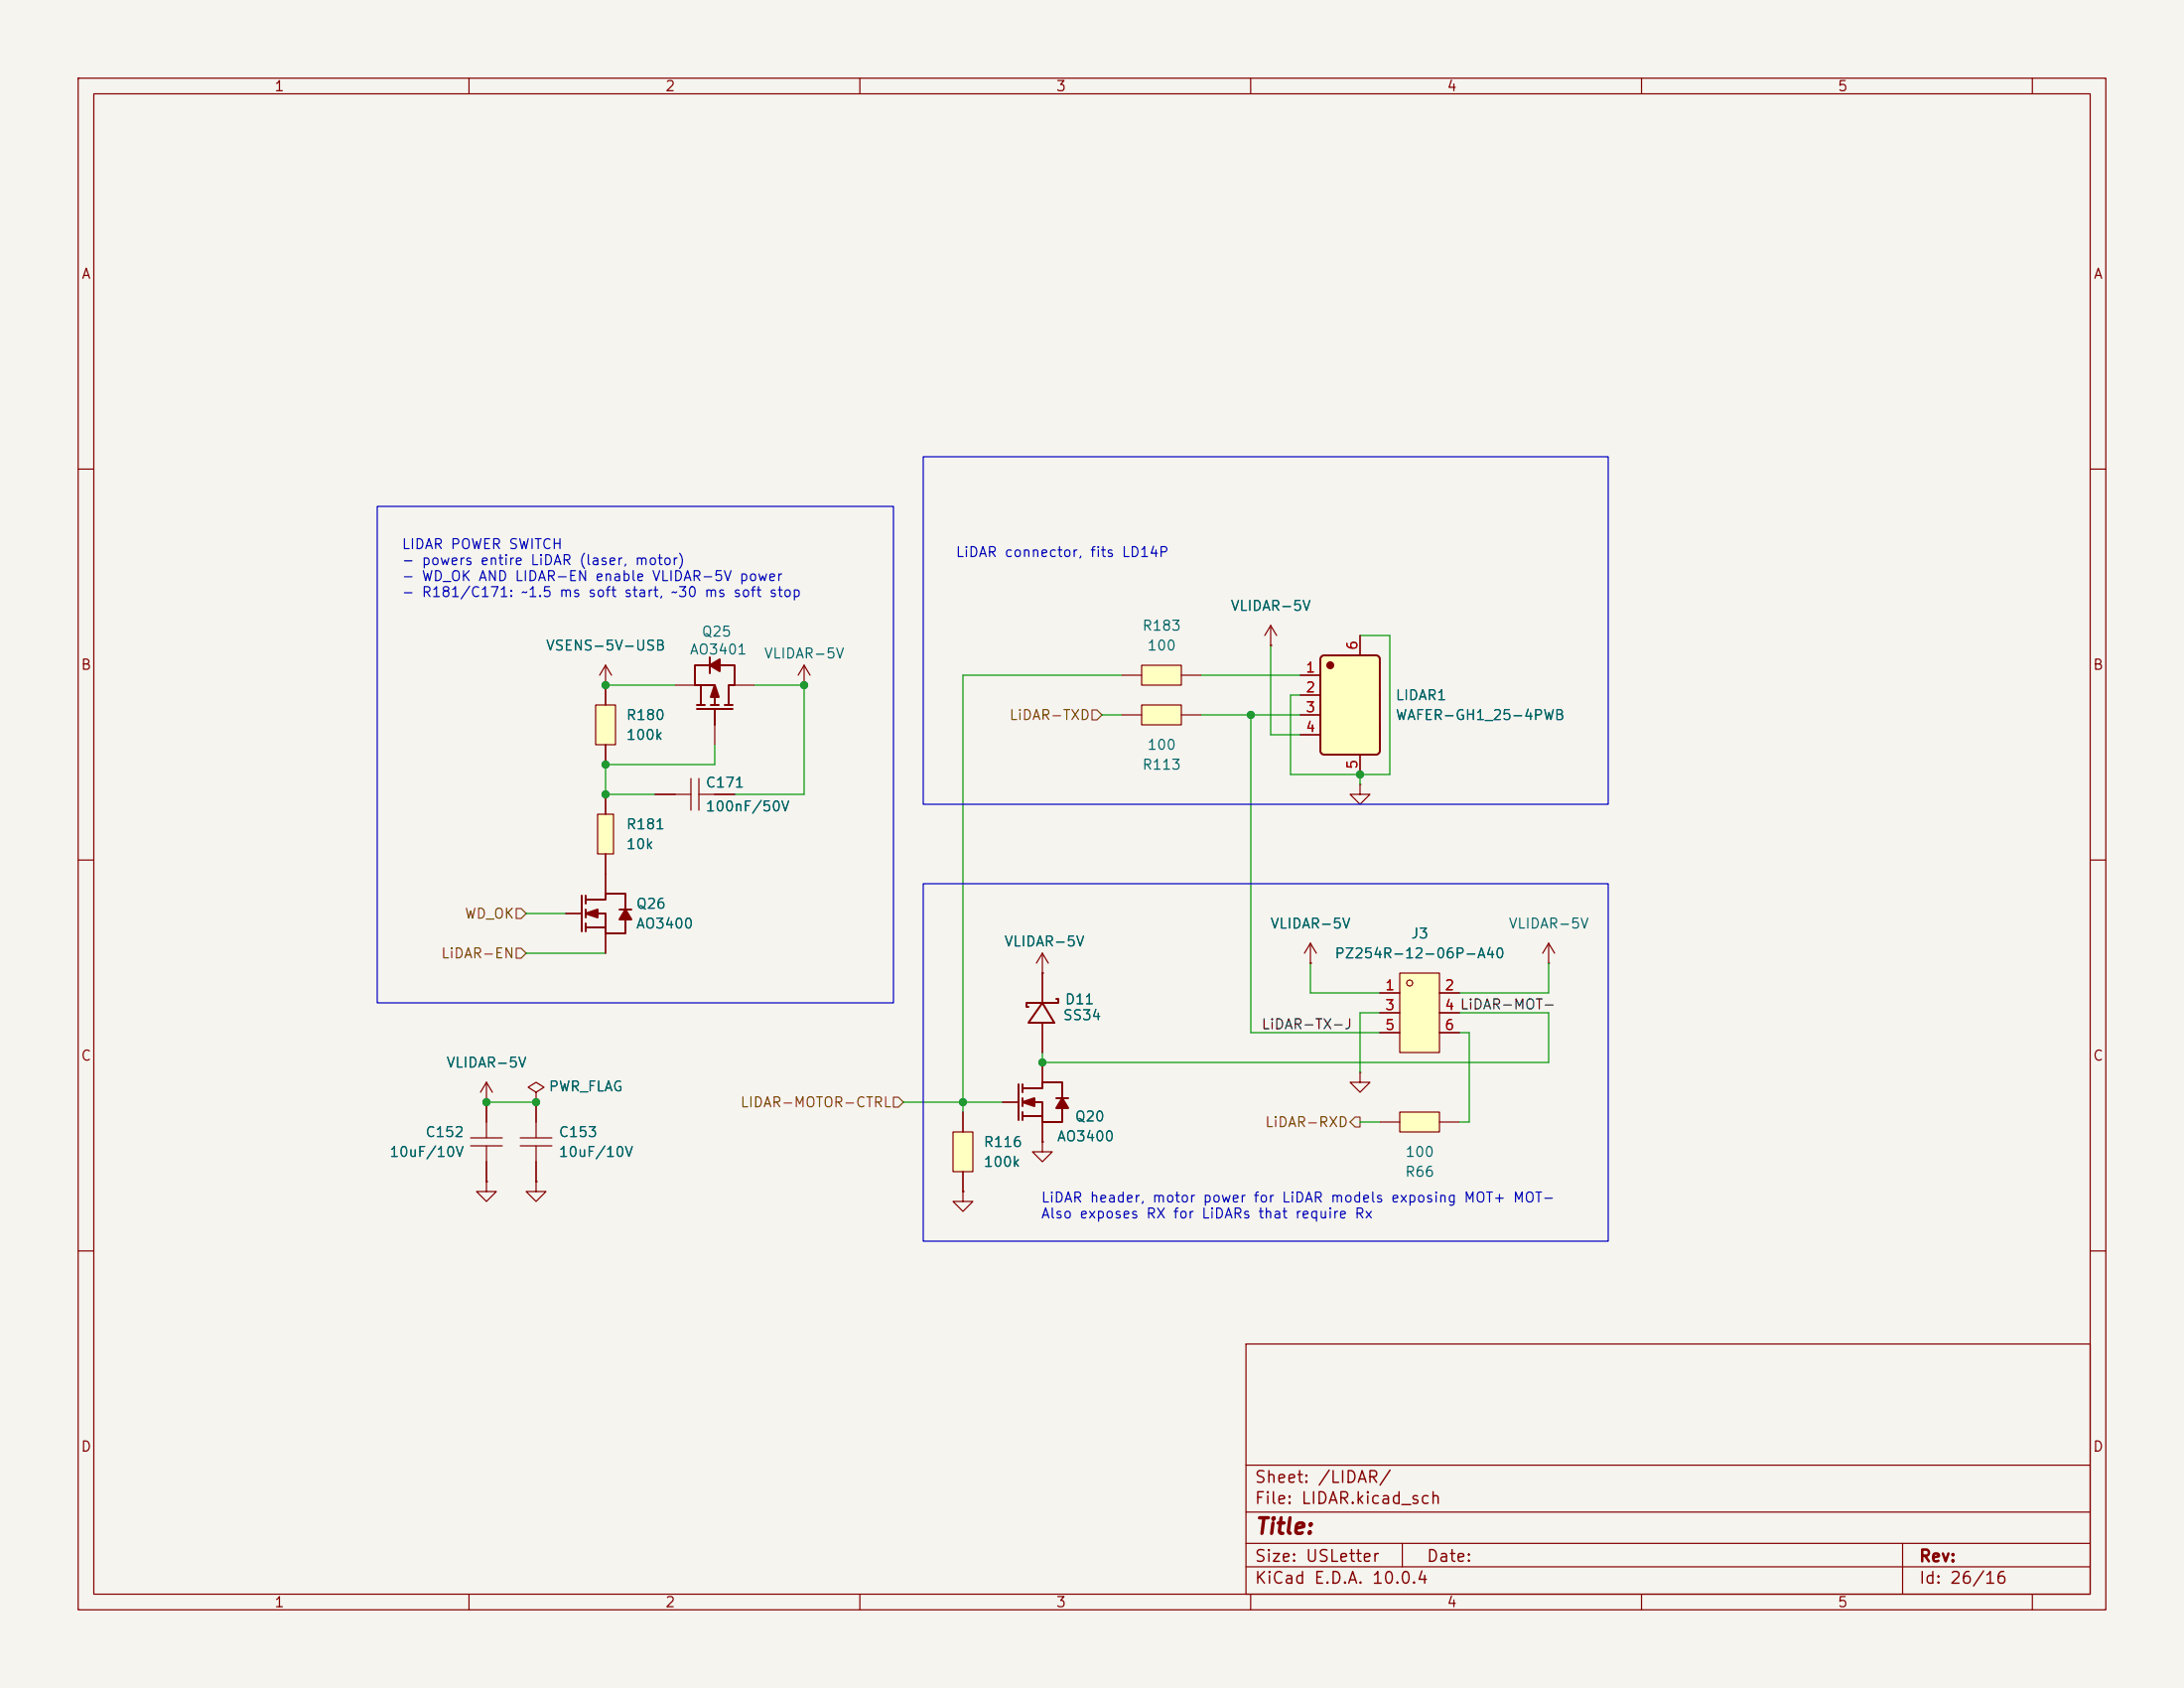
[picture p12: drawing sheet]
<svg xmlns="http://www.w3.org/2000/svg" width="279mm" height="216mm" viewBox="0 0 279 216" stroke-linecap="round" stroke-linejoin="round" font-family="sans-serif">
<path d="M0 0h279.4v215.9h-279.4z" fill="#f5f4ef" stroke="#f5f4ef" stroke-width=".13"/>
<g fill="none" stroke="#840000" stroke-width=".15">
<path d="M10 10h259.4v195.9h-259.4zM12 12h255.4v191.9h-255.4zM60 10v2M110 10v2M160 10v2M210 10v2M260 10v2M10 60h2M267.4 60h2M10 110h2M267.4 110h2M10 160h2"/>
<path d="M159.4 171.9h108v32h-108zM267.4 160h2M159.4 197.4h108M159.4 193.4h108M159.4 187.4h108M179.4 197.4v3M243.4 197.4v6.5M60 203.9v2M110 203.9v2M159.4 200.4h108M160 203.9v2M210 203.9v2"/>
<path d="M260 203.9v2"/>
</g>
<path d="M179.1 142.2h5v2.6h-5z" fill="#ffffc2"/>
<g fill="none" stroke="#840000" stroke-width=".15">
<path d="M77.5 87.6h.1M77.5 85.1l-.8 1.3M77.5 85.1l.7 1.3M77.5 85.1v2.5M86.4 87.6h2.5M91.4 92.7v2.6M94 87.6h2.5M102.9 87.6h.1M102.9 85.1l-.8 1.3M102.9 85.1l.7 1.3M102.9 85.1v2.5M133.3 135.9v2.5"/>
<path d="M128.3 141h2M133.3 143.5v2.6M176.5 143.5h2.6M179.1 142.2h5v2.6h-5zM184.1 143.5h2.6"/>
</g>
<g fill="none" stroke="#840000" stroke-width=".25">
<path d="M89.2 90.7h4.5M89.2 90.2h1M89.7 87.6v2.6M90.7 85.1h-1.8v2.5h2.5v2.6M90.8 84.1v2M90.9 90.2h1M91.4 90.7v2M91.9 85.1h2.1v2.5h-.8v2.6M92.7 90.2h1M130.3 138.7v4.6M130.8 139.2h2.5v-.8h2.6v2.1M130.8 138.7v1"/>
<path d="M130.8 141h2.5v2.5h2.6v-1.8M130.8 140.5v1M130.8 142.2v1.1M130.8 142.7h2.5M135.1 140.5h1.6"/>
</g>
<g fill="#840000" stroke="#840000" stroke-width=".25">
<path d="M130.8 141l1.5-.5v1z"/>
<path d="M135.9 140.5l.8 1.2h-1.6z"/>
<path d="M91.4 87.6l.5 1.6h-1z"/>
<path d="M90.8 85.1l1.3-.8v1.6z"/>
</g>
<path d="M146 90.2h5.1v2.5h-5.1z" fill="#ffffc2"/>
<g fill="none" stroke="#840000" stroke-width=".15">
<path d="M143.5 91.4h2.5M146 90.2h5.1v2.5h-5.1zM151.1 91.4h2.6M62.2 138.4l-.7 1.3M62.2 138.4l.8 1.3M62.2 138.4v7.1M174 137.2v1.2h1.3l-1.3 1.3-1.3-1.3h1.3M174 137.2h.1M198.1 123.2h.1M198.1 120.7l-.7 1.2M198.1 120.7l.8 1.2M198.1 120.7v2.5"/>
<path d="M60.2 145.5h4.1M60.2 146.6h4.1M62.2 151.1v1.3h1.3l-1.3 1.3-1.2-1.3h1.2M62.2 151.1h.1M62.2 141h.1M62.2 146.6v4.5"/>
</g>
<path d="M179.1 124.5h5v10.1h-5z" fill="#ffffc2"/>
<g fill="none" stroke="#840000" stroke-width=".15">
<path d="M176.5 127h2.6M176.5 129.5h2.6M176.5 132.1h2.6M179.1 124.5h5v10.1h-5zM184.1 127h2.6M184.1 129.5h2.6M184.1 132.1h2.6"/>
<circle cx="180.3" cy="125.7" r=".38"/>
</g>
<path d="M146 85.1h5.1v2.5h-5.1z" fill="#ffffc2"/>
<path d="M88.4 99.6v4M89.4 99.6v4M143.5 86.4h2.5M146 85.1h5.1v2.5h-5.1zM151.1 86.4h2.6M83.8 101.6h4.6M89.4 101.6h4.6" fill="none" stroke="#840000" stroke-width=".15"/>
<path d="M76.5 104.1h2v5.1h-2z" fill="#ffffc2"/>
<path d="M72.4 116.8h2M76.5 104.1h2v5.1h-2zM77.5 101.6v2.5M77.5 109.2v5.1M77.5 119.4v2.5M174 100.3v1.3h1.3l-1.3 1.3-1.3-1.3h1.3M174 100.3h.1" fill="none" stroke="#840000" stroke-width=".15"/>
<path d="M74.4 114.6v4.5M74.9 115.1h2.6v-.8h2.5v2M74.9 116.8h2.6v2.6h2.5v-1.8M74.9 114.6v1M74.9 116.3v1M74.9 118.1v1M74.9 118.6h2.6M79.2 116.3h1.6" fill="none" stroke="#840000" stroke-width=".25"/>
<g fill="#840000" stroke="#840000" stroke-width=".25">
<path d="M74.9 116.8l1.6-.5v1z"/>
<path d="M80 116.3l.8 1.3h-1.6z"/>
</g>
<path d="M76.2 90.2h2.5v5.1h-2.5z" fill="#ffffc2"/>
<g fill="none" stroke="#840000" stroke-width=".15">
<path d="M76.2 90.2h2.5v5.1h-2.5zM77.5 87.6v2.6M77.5 95.3v2.5M162.6 82.6h.1M162.6 80l-.8 1.3M162.6 80l.7 1.3M162.6 80v2.6M68.6 139.7l1-.6-1-.7-1 .7 1 .6v1.3M66.5 145.5h4.1M66.5 146.6h4.1M68.6 141h.1M68.6 151.1v1.3h1.2l-1.2 1.3-1.3-1.3h1.3"/>
<path d="M68.6 151.1h.1M68.6 141v4.5M68.6 146.6v4.5M123.2 152.4v1.3h1.3l-1.3 1.2-1.3-1.2h1.3M123.2 152.4h.1M133.3 146.1v1.2h1.3l-1.3 1.3-1.2-1.3h1.2M133.3 146.1h.1"/>
</g>
<path d="M121.9 144.8h2.6v5.1h-2.6z" fill="#ffffc2"/>
<path d="M133.3 124.5h.1M133.3 121.9v6.4M133.3 130.8v3.8M133.3 121.9l-.7 1.3M133.3 121.9l.8 1.3M167.6 123.2h.1M167.6 120.7l-.7 1.2M167.6 120.7l.8 1.2M167.6 120.7v2.5M121.9 144.8h2.6v5.1h-2.6zM123.2 142.2v2.6M123.2 149.9v2.5" fill="none" stroke="#840000" stroke-width=".15"/>
<path d="M133.3 128.3l1.6 2.5h-3.3zM135.1 127.8h.3v.5h-4.1v.5h.3" fill="none" stroke="#840000" stroke-width=".25"/>
<path d="M169.1 84l.2-.2h6.7l.4 .2 .1 .2v11.8a.51 .51 0 0 1-.5 .5h-6.6l-.4-.2-.1-.2v-11.8z" fill="#ffffc2"/>
<circle cx="170.2" cy="85.1" r=".38" fill="#840000" stroke="#840000" stroke-width=".25"/>
<path d="M169.1 84l.2-.2h6.7l.4 .2 .1 .2v11.8a.51 .51 0 0 1-.5 .5h-6.6l-.4-.2-.1-.2v-11.8z" fill="none" stroke="#840000" stroke-width=".25"/>
<g fill="none" stroke="#840000" stroke-width=".15">
<path d="M77.5 87.6h.1M77.5 87.6v2.6M77.5 95.3v2.5M162.6 82.6h.1M166.4 86.4h2.5M166.4 88.9h2.5M166.4 91.4h2.5M166.4 94h2.5M174 81.3v2.5M174 96.5v2.6M72.4 116.8h2M77.5 101.6v2.5"/>
<path d="M77.5 109.2v5.1M77.5 119.4v2.5M83.8 101.6h2.6M91.4 101.6h2.6M133.3 124.5h.1M133.3 124.5v3.8M133.3 130.8v3.8M133.3 135.9v2.5M167.6 123.2h.1M176.5 127h2.6M176.5 129.5h2.6M176.5 132.1h2.6"/>
<path d="M184.1 127h2.6M184.1 129.5h2.6M184.1 132.1h2.6M62.2 151.1h.1M62.2 141h.1M62.2 141v2.5M62.2 148.6v2.5M68.6 141h.1M68.6 151.1h.1M68.6 141v2.5M68.6 148.6v2.5M123.2 152.4h.1"/>
<path d="M123.2 142.2v2.6M123.2 149.9v2.5M128.3 141h2M133.3 146.1h.1M133.3 143.5v2.6"/>
</g>
<path d="M139.7 90.8h.6l.7 .6-.7 .7h-.6zM66 116.2h.7l.6 .6-.6 .7h-.7zM66 121.3h.7l.6 .6-.6 .7h-.7zM114.3 140.3h.6l.7 .7-.7 .6h-.6zM173.4 142.9h.6v1.2h-.6l-.7-.6z" fill="none" stroke="#725600" stroke-width=".15"/>
<g fill="none" stroke="#009600" stroke-width=".15">
<path d="M77.5 87.6h8.9M91.4 95.3v2.5h-13.9v3.8h6.3M96.5 87.6h6.4v14h-8.9M141 91.4h2.5M143.5 86.4h-20.3v55.8M153.7 91.4h12.7M153.7 86.4h12.7M160 91.4v40.7h16.5M162.6 82.6v11.4h3.8M174 99.1v1.2M174 81.3h3.8v17.8h-12.7v-10.2h1.3M67.3 116.8h5.1"/>
<path d="M67.3 121.9h10.2M167.6 123.2v3.8h8.9M176.5 129.5h-2.5v7.7M186.7 129.5h11.4v6.4h-64.8v-1.3M186.7 132.1h1.3v11.4h-1.3M198.1 123.2v3.8h-11.4M62.2 141h6.4M115.6 141h12.7M174 143.5h2.5"/>
</g>
<path d="M118.1 58.4h87.6v44.5h-87.6zM48.3 64.8h66v63.5h-66zM118.1 113h87.6v45.8h-87.6z" fill="none" stroke="#0000c2" stroke-width=".15"/>
<g fill="#009600" stroke="#009600" stroke-width=".13">
<circle cx="77.5" cy="101.6" r=".46"/>
<circle cx="77.5" cy="97.8" r=".46"/>
<circle cx="77.5" cy="87.6" r=".46"/>
<circle cx="62.2" cy="141" r=".46"/>
<circle cx="123.2" cy="141" r=".46"/>
<circle cx="102.9" cy="87.6" r=".46"/>
<circle cx="68.6" cy="141" r=".46"/>
<circle cx="133.3" cy="135.9" r=".46"/>
<circle cx="160" cy="91.4" r=".46"/>
<circle cx="174" cy="99.1" r=".46"/>
</g>
<text font-size="2" fill="#840000" x="160.4" y="196.7">Title:</text>
<g font-size="1.5" fill="#840000">
<text x="160.4" y="190">Sheet: /LIDAR/</text>
<text x="160.4" y="192.7">File: LIDAR.kicad_sch</text>
<text x="160.4" y="202.9">KiCad E.D.A. 10.0.4</text>
<text x="160.4" y="200.1">Size: USLetter</text>
<text x="182.4" y="200.1">Date:</text>
<text x="245.4" y="200.1">Rev:</text>
<text x="245.4" y="202.9">Id: 26/16</text>
</g>
<g font-size="1.3" fill="#840000">
<text x="35" y="12">1</text>
<text x="85" y="12">2</text>
<text x="135" y="12">3</text>
<text x="185" y="12">4</text>
<text x="235" y="12">5</text>
<text x="10.3" y="36">A</text>
<text x="267.7" y="36">A</text>
<text x="10.3" y="86">B</text>
<text x="267.7" y="86">B</text>
<text x="10.3" y="136">C</text>
<text x="267.7" y="136">C</text>
<text x="10.3" y="186">D</text>
<text x="267.7" y="186">D</text>
<text x="35" y="205.9">1</text>
<text x="85" y="205.9">2</text>
<text x="135" y="205.9">3</text>
<text x="185" y="205.9">4</text>
<text x="235" y="205.9">5</text>
</g>
<g font-size="1.3" fill="#0000c2">
<text x="51.3" y="70.6">LIDAR POWER SWITCH</text>
<text x="122.2" y="71.6">LiDAR connector, fits LD14P</text>
<text x="51.3" y="72.6">- powers entire LiDAR (laser, motor)</text>
<text x="51.3" y="74.6">- WD_OK AND LIDAR-EN enable VLIDAR-5V power</text>
<text x="51.3" y="76.7">- R181/C171: ~1.5 ms soft start, ~30 ms soft stop</text>
<text x="133.1" y="154.1">LiDAR header, motor power for LiDAR models exposing MOT+ MOT-</text>
<text x="133.1" y="156.2">Also exposes RX for LiDARs that require Rx</text>
</g>
<g font-size="1.3" fill="#006464">
<text x="69.7" y="83.5">VSENS-5V-USB</text>
<text x="89.7" y="81.7">Q25</text>
<text x="146" y="81">R183</text>
<text x="146.7" y="83.5">100</text>
<text x="157.3" y="78.4">VLIDAR-5V</text>
<text x="88.1" y="84">AO3401</text>
<text x="97.7" y="84.5">VLIDAR-5V</text>
<text x="178.4" y="89.9">LIDAR1</text>
<text x="80" y="92.4">R180</text>
<text x="80" y="95">100k</text>
<text x="178.4" y="92.4">WAFER-GH1_25-4PWB</text>
<text x="90.2" y="101">C171</text>
<text x="146" y="98.8">R113</text>
<text x="146.7" y="96.2">100</text>
<text x="80" y="106.4">R181</text>
<text x="90.2" y="104.1">100nF/50V</text>
<text x="80" y="108.9">10k</text>
<text x="81.3" y="116.5">Q26</text>
<text x="81.3" y="119.1">AO3400</text>
<text x="162.4" y="119.1">VLIDAR-5V</text>
<text x="192.9" y="119.1">VLIDAR-5V</text>
<text x="128.4" y="121.4">VLIDAR-5V</text>
<text x="170.7" y="122.9">PZ254R-12-06P-A40</text>
<text x="180.4" y="120.4">J3</text>
<text x="135.9" y="130.8">SS34</text>
<text x="136.2" y="128.8">D11</text>
<text x="57" y="136.9">VLIDAR-5V</text>
<text x="70.1" y="139.9">PWR_FLAG</text>
<text x="137.4" y="143.8">Q20</text>
<text x="49.7" y="148.3">10uF/10V</text>
<text x="54.3" y="145.8">C152</text>
<text x="71.4" y="145.8">C153</text>
<text x="71.4" y="148.3">10uF/10V</text>
<text x="125.7" y="147">R116</text>
<text x="125.7" y="149.6">100k</text>
<text x="135.1" y="146.3">AO3400</text>
<text x="179.7" y="148.3">100</text>
<text x="179.7" y="150.8">R66</text>
</g>
<g font-size="1.3" fill="#a90000">
<text x="174" y="83.3" transform="rotate(-90 174 83.3)">6</text>
<text x="166.9" y="86.3">1</text>
<text x="166.9" y="88.9">2</text>
<text x="166.9" y="91.4">3</text>
<text x="166.9" y="94">4</text>
<text x="174" y="98.5" transform="rotate(-90 174 98.5)">5</text>
<text x="177.1" y="127">1</text>
<text x="177.1" y="129.5">3</text>
<text x="184.7" y="127">2</text>
<text x="184.7" y="129.5">4 LiDAR-MOT-</text>
<text x="184.7" y="129.5">4</text>
<text x="177.1" y="132.1">5</text>
<text x="184.7" y="132.1">6</text>
</g>
<g font-size="1.3" fill="#725600">
<text x="129" y="92.4">LiDAR-TXD</text>
<text x="59.4" y="117.8">WD_OK</text>
<text x="56.3" y="122.9">LiDAR-EN</text>
<text x="94.6" y="141.9">LIDAR-MOTOR-CTRL</text>
<text x="161.7" y="144.5">LiDAR-RXD</text>
</g>
<text font-size="1.3" fill="#0f0f0f" x="161.3" y="132">LiDAR-TX-J</text>
</svg>
